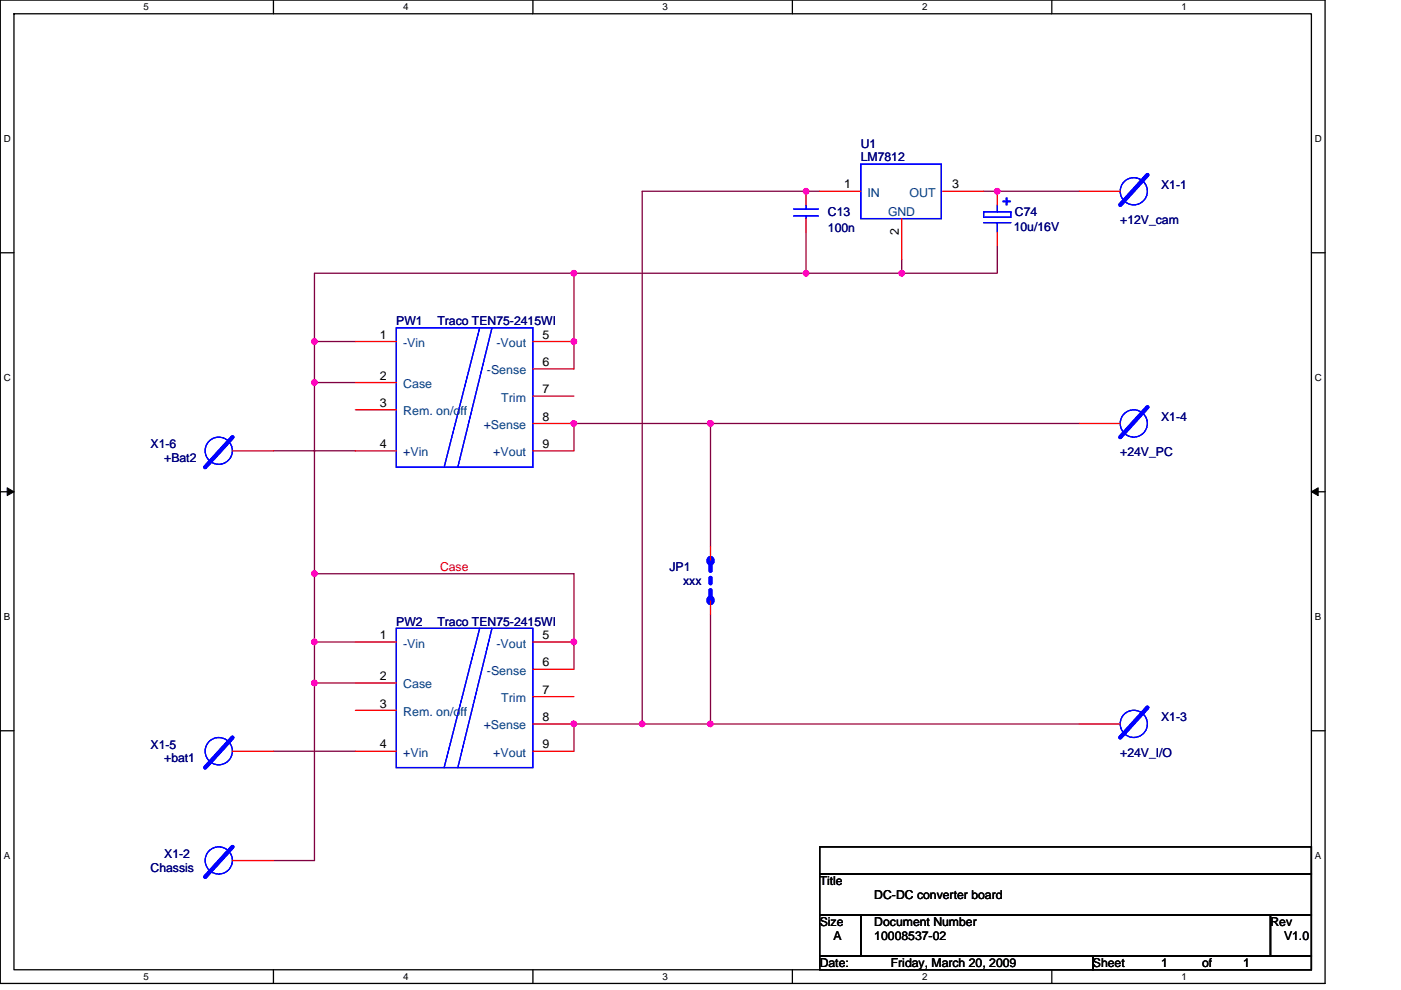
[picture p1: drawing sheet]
<svg xmlns="http://www.w3.org/2000/svg" width="297mm" height="210mm" viewBox="0 0 297 210" stroke-linecap="round" stroke-linejoin="round" font-family="sans-serif">
<path d="M.1 0h280.8v208.5h-280.8zM3 2.9h275v202.7h-275z" fill="none" stroke="#000" stroke-width=".28"/>
<g fill="#fff">
<path d="M30.5 .3h1.1v2.3h-1.1z"/>
<path d="M30.5 205.9h1.1v2.3h-1.1z"/>
</g>
<path d="M58 0v2.9M58 205.6v2.9" fill="none" stroke="#000" stroke-width=".28"/>
<g fill="#fff">
<path d="M85.5 .3h1.1v2.3h-1.1z"/>
<path d="M85.5 205.9h1.1v2.3h-1.1z"/>
</g>
<path d="M113 0v2.9M113 205.6v2.9" fill="none" stroke="#000" stroke-width=".28"/>
<g fill="#fff">
<path d="M140.5 .3h1.1v2.3h-1.1z"/>
<path d="M140.5 205.9h1.1v2.3h-1.1z"/>
</g>
<path d="M168 0v2.9M168 205.6v2.9" fill="none" stroke="#000" stroke-width=".28"/>
<g fill="#fff">
<path d="M195.5 .3h1.2v2.3h-1.2z"/>
<path d="M195.5 205.9h1.2v2.3h-1.2z"/>
</g>
<path d="M223 0v2.9M223 205.6v2.9" fill="none" stroke="#000" stroke-width=".28"/>
<g fill="#fff">
<path d="M250.5 .3h1.2v2.3h-1.2z"/>
<path d="M250.5 205.9h1.2v2.3h-1.2z"/>
<path d="M.8 28.3h1.5v2.3h-1.5z"/>
<path d="M278.8 28.3h1.5v2.3h-1.5z"/>
<path d="M.8 78.9h1.5v2.3h-1.5z"/>
<path d="M278.8 78.9h1.5v2.3h-1.5z"/>
</g>
<path d="M.1 53.6h2.9M278 53.6h2.9" fill="none" stroke="#000" stroke-width=".28"/>
<g fill="#fff">
<path d="M.8 129.6h1.4v2.3h-1.4z"/>
<path d="M278.8 129.6h1.4v2.3h-1.4z"/>
</g>
<path d="M.1 104.3h2.9M278 104.3h2.9" fill="none" stroke="#000" stroke-width=".28"/>
<path d="M1.5 103.4l1.5 .9-1.5 .8zM278 104.3l1.5-.9v1.7z" fill="#000" stroke="#000" stroke-width=".21"/>
<g fill="#fff">
<path d="M.8 180.3h1.4v2.3h-1.4z"/>
<path d="M278.8 180.3h1.4v2.3h-1.4z"/>
</g>
<path d="M.1 154.9h2.9M278 154.9h2.9M173.8 179.6h104.2v5.7h-104.2zM173.8 194h8.7v8.7h-8.7zM173.8 185.3h104.2v8.7h-104.2zM182.5 194h86.9v8.7h-86.9zM269.4 194h8.6v8.7h-8.6zM173.8 202.7h57.9v2.9h-57.9zM231.7 202.7h46.3v2.9h-46.3z" fill="none" stroke="#000" stroke-width=".28"/>
<g fill="none" stroke="#800040" stroke-width=".28">
<path d="M121.7 57.9v20.3M170.9 57.9h-104.2v124.6h-8.7M170.9 49.3v8.6M173.8 40.6h-37.6v112.9h-14.5v5.8M191.2 55v2.9h-20.3M208.6 40.6h20.2M211.5 52.2v5.7h-20.3M66.7 72.4h8.7M58 95.6h17.4M66.7 81.1h8.7M150.6 89.8v26M228.8 89.8h-107.1v5.8"/>
<path d="M66.7 121.6h55v20.3M66.7 136.1h8.7M150.6 130.3v23.2M58 159.3h17.4M66.7 144.8h8.7M136.2 153.5h92.6"/>
</g>
<g fill="#f0f" stroke="#f0f" stroke-width=".28">
<circle cx="66.7" cy="81.1" r=".57"/>
<circle cx="66.7" cy="72.4" r=".57"/>
<circle cx="121.7" cy="136.1" r=".57"/>
<circle cx="66.7" cy="144.8" r=".57"/>
<circle cx="66.7" cy="121.6" r=".57"/>
<circle cx="121.7" cy="72.4" r=".57"/>
<circle cx="150.6" cy="89.8" r=".57"/>
<circle cx="121.7" cy="89.8" r=".57"/>
<circle cx="150.6" cy="153.5" r=".57"/>
<circle cx="136.1" cy="153.5" r=".57"/>
<circle cx="211.4" cy="40.6" r=".57"/>
<circle cx="170.9" cy="40.6" r=".57"/>
<circle cx="66.7" cy="136.1" r=".57"/>
<circle cx="191.2" cy="57.9" r=".57"/>
<circle cx="121.7" cy="57.9" r=".57"/>
<circle cx="170.9" cy="57.9" r=".57"/>
<circle cx="121.7" cy="153.5" r=".57"/>
</g>
<path d="M243.3 37.1l-5.8 6.4M49.3 92.7l-5.8 6.4M243.3 86.3l-5.8 6.4M150.6 119.9v1.2M150.6 122.5v1.2M150.6 125.1v1.5M49.3 156.4l-5.8 6.4M243.3 150l-5.8 6.4M49.3 179.6l-5.8 6.3" fill="none" stroke="#00f" stroke-width=".87"/>
<g fill="none" stroke="#00f" stroke-width=".28">
<path d="M182.5 34.8h17.1v11.6h-17.1zM168.3 44.3h5.2M168.3 45.8h5.2M170.9 43.5v.8M170.9 45.8v.6M208.6 44.9h5.7v1.2h-5.7zM208.6 47.2h5.7M211.5 43.5v1.4M211.5 47.2v2.1M84 69.5h29v29.6h-29zM101.7 69.5l-7.5 29.6M104.3 69.5l-7.2 29.6"/>
<path d="M84 133.2h29v29.6h-29zM101.7 133.2l-7.5 29.6M104.3 133.2l-7.2 29.6"/>
<circle cx="240.4" cy="40.6" r="2.88"/>
<circle cx="46.4" cy="95.6" r="2.89"/>
<circle cx="240.4" cy="89.8" r="2.88"/>
<circle cx="46.4" cy="159.3" r="2.89"/>
<circle cx="240.4" cy="153.5" r="2.88"/>
<circle cx="46.4" cy="182.4" r="2.89"/>
</g>
<g fill="none" stroke="#f00" stroke-width=".28">
<path d="M170.9 40.6v2.9M170.9 46.4v2.9M173.8 40.6h8.7M191.2 46.4v8.6M199.9 40.6h8.7M211.5 40.6v2.9M211.5 49.3v2.9M228.8 40.6h8.7M75.4 72.4h8.6M113 72.4h8.7M113 78.2h8.7M49.3 95.6h8.7"/>
<path d="M75.4 81.1h8.6M75.4 95.6h8.6M75.4 86.9h8.6M113 95.6h8.7M113 84h8.7M113 89.8h8.7M228.8 89.8h8.7M150.6 115.8v2.9M75.4 136.1h8.6M113 136.1h8.7M150.6 127.4v2.9M49.3 159.3h8.7"/>
<path d="M75.4 159.3h8.6M75.4 144.8h8.6M75.4 150.6h8.6M113 159.3h8.7M113 141.9h8.7M113 147.7h8.7M113 153.5h8.7M228.8 153.5h8.7M49.3 182.5h8.7"/>
</g>
<path d="M150.6 118.7v.3M150.6 127.1v.3" fill="none" stroke="#00f" stroke-width="1.7"/>
<text font-size="3.7" fill="#00f" x="212.3" y="43.7">+</text>
<g font-size="2.6" fill="#000080">
<text x="182.5" y="31.3">U1</text>
<text x="182.5" y="34.2">LM7812</text>
<text x="246.2" y="40">X1-1</text>
<text x="175.5" y="45.8">C13</text>
<text x="215.2" y="45.8">C74</text>
<text x="237.5" y="47.5">+12V_cam</text>
<text x="175.5" y="49.3">100n</text>
<text x="214.9" y="49">10u/16V</text>
<text x="84" y="69">PW1</text>
<text x="92.7" y="69">Traco TEN75-2415WI</text>
<text x="246.2" y="89.2">X1-4</text>
<text x="31.9" y="95">X1-6</text>
<text x="34.8" y="97.9">+Bat2</text>
<text x="237.5" y="96.8">+24V_PC</text>
<text x="141.9" y="121.1">JP1</text>
<text x="144.8" y="124">xxx</text>
<text x="84" y="132.7">PW2</text>
<text x="92.7" y="132.7">Traco TEN75-2415WI</text>
<text x="246.2" y="152.9">X1-3</text>
<text x="31.9" y="158.7">X1-5</text>
<text x="34.8" y="161.6">+bat1</text>
<text x="237.5" y="160.4">+24V_I/O</text>
<text x="31.9" y="184.8">Chassis</text>
<text x="34.8" y="181.9">X1-2</text>
</g>
<g font-size="2.6">
<text x="179" y="40">1</text>
<text x="201.9" y="40">3</text>
<text x="190.6" y="49.8" transform="rotate(-90 190.6 49.8)">2</text>
<text x="80.5" y="71.8">1</text>
<text x="115" y="71.8">5</text>
<text x="115" y="77.6">6</text>
<text x="80.5" y="80.5">2</text>
<text x="115" y="83.4">7</text>
<text x="80.5" y="86.3">3</text>
<text x="115" y="89.2">8</text>
<text x="80.5" y="95">4</text>
<text x="115" y="95">9</text>
<text x="80.5" y="135.5">1</text>
<text x="115" y="135.5">5</text>
<text x="115" y="141.3">6</text>
<text x="80.5" y="144.2">2</text>
<text x="115" y="147.1">7</text>
<text x="80.5" y="150">3</text>
<text x="115" y="152.9">8</text>
<text x="80.5" y="158.7">4</text>
<text x="115" y="158.7">9</text>
<text x="173.8" y="187.7">Title</text>
<text x="185.4" y="190.6">DC-DC converter board</text>
<text x="173.8" y="196.4">Size</text>
<text x="185.4" y="196.4">Document Number</text>
<text x="269.4" y="196.4">Rev</text>
<text x="176.7" y="199.3">A</text>
<text x="185.4" y="199.3">10008537-02</text>
<text x="272.2" y="199.3">V1.0</text>
<text x="173.8" y="205">Date:</text>
<text x="188.9" y="205">Friday, March 20, 2009</text>
<text x="231.7" y="205">Sheet</text>
<text x="246.2" y="205">1</text>
<text x="254.9" y="205">of</text>
<text x="263.6" y="205">1</text>
</g>
<g font-size="2.6" fill="#004080">
<text x="183.9" y="41.7">IN</text>
<text x="192.8" y="41.7">OUT</text>
<text x="188.3" y="45.8">GND</text>
<text x="85.5" y="73.6">-Vin</text>
<text x="105.3" y="73.6">-Vout</text>
<text x="85.5" y="82.3">Case</text>
<text x="103.2" y="79.4">-Sense</text>
<text x="85.5" y="88.1">Rem. on/off</text>
<text x="106.3" y="85.2">Trim</text>
<text x="102.5" y="91">+Sense</text>
<text x="85.5" y="96.8">+Vin</text>
<text x="104.6" y="96.8">+Vout</text>
<text x="85.5" y="137.3">-Vin</text>
<text x="105.3" y="137.3">-Vout</text>
<text x="103.2" y="143.1">-Sense</text>
<text x="85.5" y="146">Case</text>
<text x="106.3" y="148.9">Trim</text>
<text x="85.5" y="151.8">Rem. on/off</text>
<text x="102.5" y="154.7">+Sense</text>
<text x="85.5" y="160.4">+Vin</text>
<text x="104.6" y="160.4">+Vout</text>
</g>
<text font-size="2.6" fill="#f00" x="93.3" y="121.1">Case</text>
<g font-size="2.1">
<text x="30.5" y="2.2">5</text>
<text x="85.5" y="2.2">4</text>
<text x="140.5" y="2.2">3</text>
<text x="195.5" y="2.2">2</text>
<text x="250.5" y="2.2">1</text>
<text x=".8" y="30.1">D</text>
<text x="278.8" y="30.1">D</text>
<text x=".8" y="80.8">C</text>
<text x="278.8" y="80.8">C</text>
<text x=".8" y="131.4">B</text>
<text x="278.8" y="131.4">B</text>
<text x=".8" y="182.1">A</text>
<text x="278.8" y="182.1">A</text>
<text x="30.5" y="207.8">5</text>
<text x="85.5" y="207.8">4</text>
<text x="140.5" y="207.8">3</text>
<text x="195.5" y="207.8">2</text>
<text x="250.5" y="207.8">1</text>
</g>
</svg>
